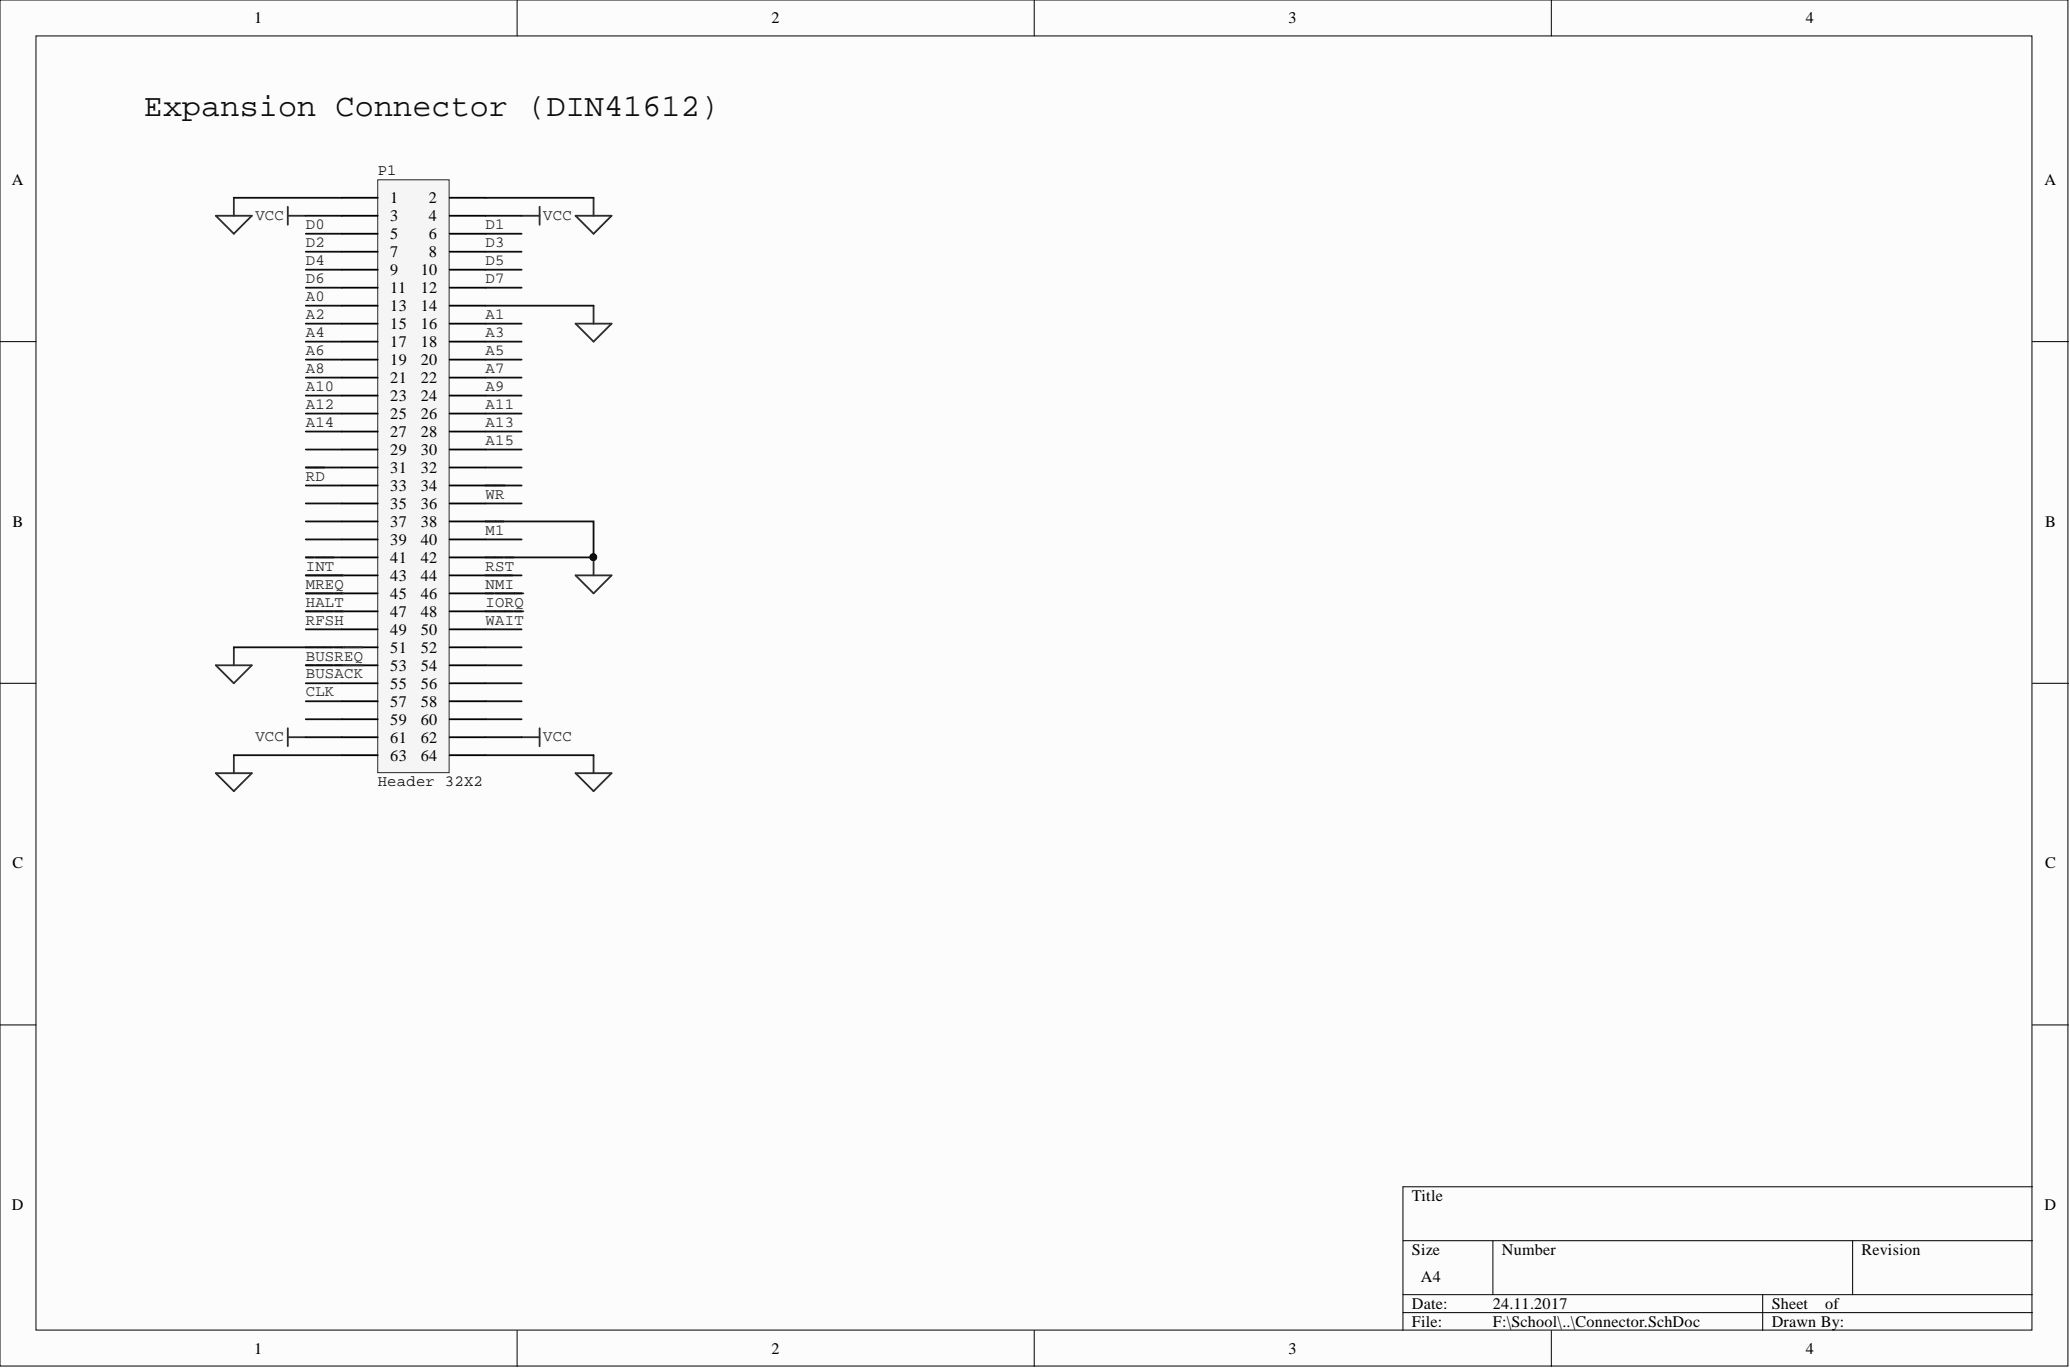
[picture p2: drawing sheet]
<svg xmlns="http://www.w3.org/2000/svg" width="292mm" height="193mm" viewBox="0 0 292 193" stroke-linecap="round" stroke-linejoin="round" font-family="sans-serif">
<g fill="#fcfcfc" stroke="#000" stroke-width=".14">
<path d="M0 0h291.8v192.7h-291.8z"/>
<path d="M5.1 5.1h281.6v182.5h-281.6z"/>
</g>
<g fill="none" stroke="#000" stroke-width=".14">
<path d="M73 0v5.1M145.9 0v5.1M218.9 0v5.1M0 48.2h5.1M286.8 48.2h5.1M0 96.4h5.1M286.8 96.4h5.1M0 144.6h5.1M286.8 144.6h5.1M198 175h88.8M210.7 175v7.6M261.4 175v7.6"/>
<path d="M286.8 167.4h-88.8v20.3M73 187.7v5.1M145.9 187.7v5.1M198 182.6h88.8M198 185.2h88.8M218.9 187.7v5.1M248.7 182.6v5.1"/>
</g>
<path d="M53.3 25.4h10.1v83.6h-10.1z" fill="#f5f5f5" stroke="#262626" stroke-width=".14"/>
<g fill="none" stroke="#000" stroke-width=".25">
<path d="M48.2 27.9h5.1M48.2 30.4h5.1M48.2 33h5.1M48.2 35.5h5.1M48.2 38h5.1M63.5 27.9h5M63.5 30.4h5M63.5 33h5M63.5 35.5h5M63.5 38h5M48.2 40.6h5.1M48.2 43.1h5.1"/>
<path d="M48.2 45.7h5.1M48.2 48.2h5.1M48.2 50.7h5.1M48.2 53.3h5.1M48.2 55.8h5.1M48.2 58.3h5.1M63.5 40.6h5M63.5 43.1h5M63.5 45.7h5M63.5 48.2h5M63.5 50.7h5M63.5 53.3h5"/>
<path d="M63.5 55.8h5M63.5 58.3h5M48.2 60.9h5.1M48.2 63.4h5.1M48.2 65.9h5.1M48.2 68.5h5.1M48.2 71h5.1M48.2 73.6h5.1M48.2 76.1h5.1M48.2 78.6h5.1M63.5 60.9h5M63.5 63.4h5"/>
<path d="M63.5 65.9h5M63.5 68.5h5M63.5 71h5M63.5 73.6h5M63.5 76.1h5M63.5 78.6h5M48.2 81.2h5.1M48.2 83.7h5.1M48.2 86.2h5.1M48.2 88.8h5.1M48.2 91.3h5.1M48.2 93.8h5.1"/>
<path d="M48.2 96.4h5.1M48.2 98.9h5.1M63.5 81.2h5M63.5 83.7h5M63.5 86.2h5M63.5 88.8h5M63.5 91.3h5M63.5 93.8h5M63.5 96.4h5M63.5 98.9h5M48.2 101.5h5.1M48.2 104h5.1"/>
<path d="M48.2 106.5h5.1M63.5 101.5h5M63.5 104h5M63.5 106.5h5"/>
</g>
<g fill="none" stroke="#262626" stroke-width=".25">
<path d="M30.5 30.4h5l-2.5 2.6zM33 27.9v2.5M40.6 30.4h2.5M40.6 29.2v2.5M73.6 30.4h2.5M76.1 29.2v2.5M81.2 30.4h5.1l-2.5 2.6zM83.8 27.9v2.5M81.2 45.7h5.1l-2.5 2.5zM83.8 43.1v2.6M43.1 65.9h2.7M68.5 68.5h2.7"/>
<path d="M68.5 78.6h2.5M68.5 73.6h2.6M71.2 78.6h1.3M83.8 78.6v2.6M30.5 93.8h5l-2.5 2.6zM33 91.3v2.5M43.1 93.8h1.2M43.1 91.3h1.2M44.5 93.8h1.3M44.5 91.3h1.3M45.9 93.8h1.1M45.9 91.3h1.1"/>
<path d="M47.2 81.2h1.3M47.2 93.8h2.6M47.2 91.3h2.6M47.2 86.2h1.3M49.9 93.8h1.4M49.9 91.3h1.3M68.5 86.2h3.8M72.6 83.7h1.3M72.6 86.2h1.3M81.2 81.2h5.1l-2.5 2.5zM30.5 109.1h5l-2.5 2.5zM33 106.5v2.6"/>
<path d="M40.6 102.7v2.6M40.6 104h2.5M73.6 104h2.5M76.1 102.7v2.6M81.2 109.1h5.1l-2.5 2.5zM83.8 106.5v2.6"/>
</g>
<circle cx="83.7" cy="78.6" r=".47" fill="#0e0e0e" stroke="#0e0e0e" stroke-width=".14"/>
<g fill="none" stroke="#0e0e0e" stroke-width=".25">
<path d="M33 27.9h15.2M43.1 30.4h5.1M43.1 33h5.1M43.1 35.5h5.1M43.1 38h5.1M68.5 27.9h15.3M68.5 30.4h5.1M68.5 33h5.1M68.5 35.5h5.1M68.5 38h5.1M43.1 48.2h5.1M43.1 40.6h5.1"/>
<path d="M43.1 43.1h5.1M43.1 45.7h5.1M43.1 50.7h5.1M43.1 53.3h5.1M43.1 55.8h5.1M43.1 58.3h5.1M68.5 48.2h5.1M68.5 40.6h5.1M68.5 43.1h15.3M68.5 45.7h5.1M68.5 50.7h5.1M68.5 53.3h5.1"/>
<path d="M68.5 55.8h5.1M68.5 58.3h5.1M43.1 78.6h5.1M43.1 76.1h5.1M43.1 73.6h5.1M43.1 71h5.1M43.1 68.5h5.1M43.1 60.9h5.1M43.1 63.4h5.1M43.1 65.9h5.1M68.5 73.6h15.3v5h-15.3M68.5 76.1h5.1"/>
<path d="M68.5 71h5.1M68.5 68.5h5.1M68.5 60.9h5.1M68.5 63.4h5.1M68.5 65.9h5.1M33 91.3h15.2M43.1 88.8h5.1M43.1 86.2h5.1M43.1 83.7h5.1M43.1 81.2h5.1M43.1 98.9h5.1M43.1 96.4h5.1"/>
<path d="M43.1 93.8h5.1M68.5 91.3h5.1M68.5 88.8h5.1M68.5 86.2h5.1M68.5 83.7h5.1M68.5 81.2h5.1M68.5 98.9h5.1M68.5 96.4h5.1M68.5 93.8h5.1M33 106.5h15.2M43.1 104h5.1M43.1 101.5h5.1"/>
<path d="M68.5 106.5h15.3M68.5 104h5.1M68.5 101.5h5.1"/>
</g>
<text font-size="4.5" fill="#0e0e0e" x="20.3" y="16.4">Expansion Connector (DIN41612)</text>
<g font-size="2.5" fill="#262626">
<text x="43" y="80.4">NLI\N\T\</text>
<text x="68.4" y="82.9">NLN\M\I\</text>
<text x="43" y="85.3">NLH\A\L\T\</text>
</g>
<g font-size="2.3">
<text x="35.9" y="3.3">1</text>
<text x="108.9" y="3.3">2</text>
<text x="181.8" y="3.3">3</text>
<text x="254.8" y="3.3">4</text>
<text x="1.7" y="26.1">A</text>
<text x="55.1" y="28.7">1</text>
<text x="60.5" y="28.7">2</text>
<text x="288.5" y="26.1">A</text>
<text x="55.1" y="31.2">3</text>
<text x="55.1" y="33.7">5</text>
<text x="60.5" y="31.2">4</text>
<text x="60.5" y="33.7">6</text>
<text x="55.1" y="36.3">7</text>
<text x="55.1" y="38.8">9</text>
<text x="55.1" y="41.3">11</text>
<text x="59.4" y="38.8">10</text>
<text x="59.4" y="41.3">12</text>
<text x="60.5" y="36.3">8</text>
<text x="55.1" y="43.9">13</text>
<text x="55.1" y="46.4">15</text>
<text x="59.4" y="43.9">14</text>
<text x="59.4" y="46.4">16</text>
<text x="55.1" y="49">17</text>
<text x="55.1" y="51.5">19</text>
<text x="59.4" y="49">18</text>
<text x="59.4" y="51.5">20</text>
<text x="55.1" y="54">21</text>
<text x="55.1" y="56.6">23</text>
<text x="55.1" y="59.1">25</text>
<text x="59.4" y="54">22</text>
<text x="59.4" y="56.6">24</text>
<text x="59.4" y="59.1">26</text>
<text x="55.1" y="61.6">27</text>
<text x="55.1" y="64.2">29</text>
<text x="59.4" y="61.6">28</text>
<text x="59.4" y="64.2">30</text>
<text x="55.1" y="66.7">31</text>
<text x="55.1" y="69.2">33</text>
<text x="55.1" y="71.8">35</text>
<text x="59.4" y="66.7">32</text>
<text x="59.4" y="69.2">34</text>
<text x="59.4" y="71.8">36</text>
<text x="1.8" y="74.3">B</text>
<text x="55.1" y="74.3">37</text>
<text x="55.1" y="76.9">39</text>
<text x="59.4" y="74.3">38</text>
<text x="59.4" y="76.9">40</text>
<text x="288.6" y="74.3">B</text>
<text x="55.1" y="79.4">41</text>
<text x="55.1" y="81.9">43</text>
<text x="59.4" y="79.4">42</text>
<text x="59.4" y="81.9">44</text>
<text x="55.1" y="84.5">45</text>
<text x="55.1" y="87">47</text>
<text x="55.1" y="89.5">49</text>
<text x="59.4" y="84.5">46</text>
<text x="59.4" y="87">48</text>
<text x="59.4" y="89.5">50</text>
<text x="55.1" y="92.1">51</text>
<text x="55.1" y="94.6">53</text>
<text x="59.4" y="92.1">52</text>
<text x="59.4" y="94.6">54</text>
<text x="55.1" y="97.1">55</text>
<text x="55.1" y="99.7">57</text>
<text x="59.4" y="97.1">56</text>
<text x="59.4" y="99.7">58</text>
<text x="55.1" y="102.2">59</text>
<text x="55.1" y="104.8">61</text>
<text x="55.1" y="107.3">63</text>
<text x="59.4" y="102.2">60</text>
<text x="59.4" y="104.8">62</text>
<text x="59.4" y="107.3">64</text>
<text x="1.8" y="122.5">C</text>
<text x="288.6" y="122.5">C</text>
<text x="1.7" y="170.7">D</text>
<text x="199.2" y="169.4">Title</text>
<text x="288.5" y="170.7">D</text>
<text x="199.2" y="177">Size</text>
<text x="211.9" y="177">Number</text>
<text x="262.7" y="177">Revision</text>
<text x="199.2" y="184.7">Date:</text>
<text x="200.5" y="180.8">A4</text>
<text x="210.7" y="184.7">24.11.2017</text>
<text x="250" y="184.7">Sheet</text>
<text x="257.5" y="184.7">of</text>
<text x="35.9" y="191">1</text>
<text x="108.9" y="191">2</text>
<text x="181.8" y="191">3</text>
<text x="199.2" y="187.2">File:</text>
<text x="210.7" y="187.2">F:\School\..\Connector.SchDoc</text>
<text x="250" y="187.2">Drawn By:</text>
<text x="254.8" y="191">4</text>
</g>
<g font-size="2.2" fill="#0e0e0e">
<text x="53.3" y="24.7">P1</text>
<text x="53.3" y="110.9">Header 32X2</text>
</g>
<g font-size="2.2" fill="#262626">
<text x="36" y="31">VCC</text>
<text x="43.1" y="32.3">D0</text>
<text x="43.1" y="34.8">D2</text>
<text x="68.5" y="32.3">D1</text>
<text x="68.5" y="34.8">D3</text>
<text x="76.7" y="31">VCC</text>
<text x="43.1" y="37.4">D4</text>
<text x="43.1" y="39.9">D6</text>
<text x="68.5" y="37.4">D5</text>
<text x="68.5" y="39.9">D7</text>
<text x="43.1" y="42.4">A0</text>
<text x="43.1" y="45">A2</text>
<text x="43.1" y="47.5">A4</text>
<text x="68.5" y="45">A1</text>
<text x="68.5" y="47.5">A3</text>
<text x="43.1" y="50.1">A6</text>
<text x="43.1" y="52.6">A8</text>
<text x="68.5" y="50.1">A5</text>
<text x="68.5" y="52.6">A7</text>
<text x="43.1" y="55.1">A10</text>
<text x="43.1" y="57.7">A12</text>
<text x="68.5" y="55.1">A9</text>
<text x="68.5" y="57.7">A11</text>
<text x="43.1" y="60.2">A14</text>
<text x="68.5" y="60.2">A13</text>
<text x="68.5" y="62.7">A15</text>
<text x="43.1" y="67.8">RD</text>
<text x="68.5" y="70.3">WR</text>
<text x="68.5" y="75.4">M1</text>
<text x="43.1" y="83">MREQ</text>
<text x="43.1" y="80.5">INT</text>
<text x="68.5" y="83">NMI</text>
<text x="68.5" y="80.5">RST</text>
<text x="43.1" y="85.6">HALT</text>
<text x="43.1" y="88.1">RFSH</text>
<text x="68.5" y="85.6">IORQ</text>
<text x="68.5" y="88.1">WAIT</text>
<text x="43.1" y="95.7">BUSACK</text>
<text x="43.1" y="93.2">BUSREQ</text>
<text x="43.1" y="98.2">CLK</text>
<text x="36" y="104.6">VCC</text>
<text x="76.7" y="104.6">VCC</text>
</g>
</svg>
